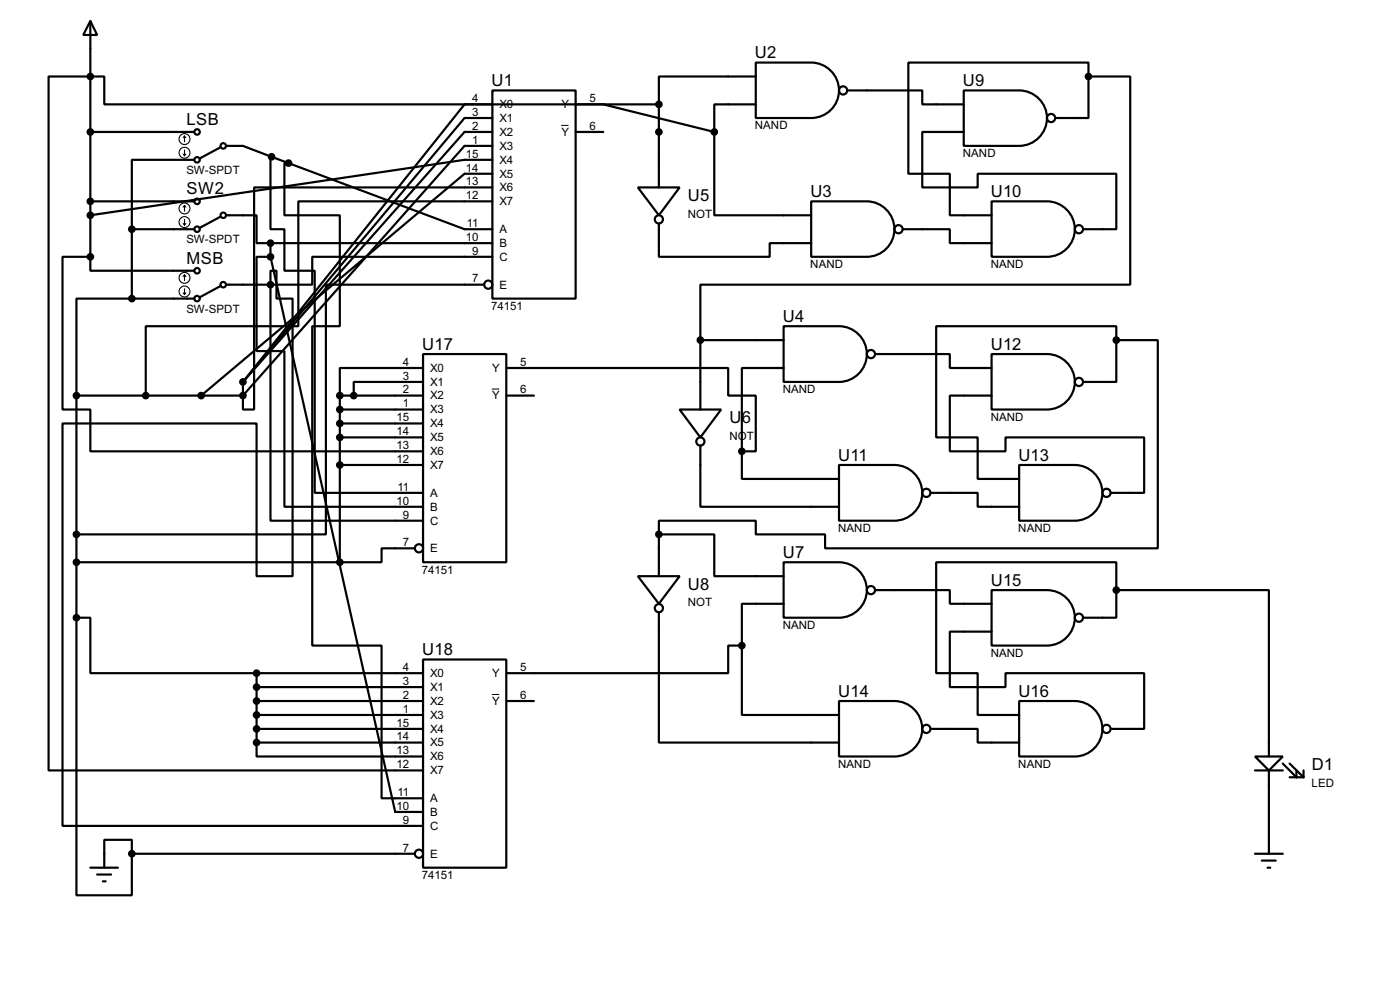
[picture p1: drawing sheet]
<svg xmlns="http://www.w3.org/2000/svg" width="256mm" height="180mm" viewBox="0 0 256 180" stroke-linecap="round" stroke-linejoin="round" font-family="sans-serif">
<g fill="none" stroke="#000" stroke-width=".4">
<path d="M16.6 3.9l1.2 2.5h-2.5zM16.6 3.9v43.1M90.2 16.6h15.3v38.1h-15.3zM90.2 19.1h-5.1l-40.6 50.8M105.5 19.1h5l20.4 5.1M120.7 19.1h-101.6v-5.1h-10.2v127h68.6M120.7 19.1v15.2M138.5 11.5h10.1a5.1 5.1 0 0 1 5.1 5 5.1 5.1 0 0 1-5.1 5.1h-10.1zM138.5 14h-17.8v5.1M138.5 19.1h-7.6v5.1M155.2 16.6h13.8v2.5h7.6M176.6 16.6h10.1a5.1 5.1 0 0 1 5.1 5 5.1 5.1 0 0 1-5.1 5.1h-10.1z"/>
<path d="M199.4 14v-2.5h-33v20.3h7.6v7.6h7.7M199.4 14v7.6h-6.1M199.4 14h7.7v38.1h-78.8v10.2M16.6 24.2h19M16.6 36.9h19M35.6 29.3h-11.4v12.7M40.4 27l-3.8 2M40.4 39.7l-3.8 2M41.5 39.4h5.5v5.1h2.6M41.5 26.7h3l5.3 2M49.8 28.7h-.2v13.3h2.5v7.6h5.6v40.6h19.8M49.8 28.7l3.1 1.2"/>
<path d="M52.9 29.9h-.8v9.5h10.2v20.3h-5.1v58.5h12.7v27.9h7.6M52.9 29.9l32.2 12.1h5.1M90.2 36.9h-35.5v22.8h-28v12.7M90.2 34.3h-43.6v40.7h-2.1v-2.6M90.2 24.2h-5.1l-40.6 45.7M90.2 29.3h-5.1l-68.5 10.1M90.2 21.6h-5.1l-40.6 48.3M90.2 26.7h-5.1l-40.6 45.7M90.2 31.8h-5.1l-48.2 40.6M105.5 24.2h5M116.9 34.3h7.6l-3.8 5.1zM130.9 24.2v15.2h17.7"/>
<path d="M148.6 36.9h10.2a5.1 5.1 0 0 1 5.1 5 5.1 5.1 0 0 1-5.1 5.1h-10.2zM176.6 24.2h-7.6v10.1h10.1v-2.5h25.4v10.2h-6.1M181.7 36.9h10.1a5.1 5.1 0 0 1 5.1 5 5.1 5.1 0 0 1-5.1 5.1h-10.1zM16.6 47v2.6h19M16.6 47h-5.1v28h5.1v7.6h60.9M24.2 54.7h-10.2v17.7M24.2 54.7h11.4M24.2 42h11.4M24.2 42v12.7M40.4 52.4l-3.8 2M41.5 52.1h8.1M49.6 52.1v43.2h27.9"/>
<path d="M49.6 47h-2.6v17.3h5.1v28.5h25.4M49.6 52.1v-2.5h1.1v5.1h2.9v50.8h-6.6v-28h-35.5v73.7h66M49.6 44.5h40.6M49.6 44.5v2.5M49.6 47l22.8 101.6h5.1M88.7 52.1h-29v45.7h-45.7M90.2 47h-33v5.1h-7.6M120.7 40.9v6.1h20.3v-2.5h7.6M143.6 59.7h10.1a5.1 5.1 0 0 1 5.1 5.1 5.1 5.1 0 0 1-5.1 5.1h-10.1zM165.4 42h8.6v2.5h7.7M14 72.4h30.5M14 72.4v40.7"/>
<path d="M44.5 69.9v2.5M62.3 72.4h15.2M62.3 72.4v30.5M62.3 75h15.2M62.3 77.5h15.2M77.5 64.8h15.3v38.1h-15.3zM77.5 67.4h-15.2v5M77.5 69.9h-12.7v2.5M92.8 67.4h40.6v5h5.1v10.2h-2.6M92.8 72.4h5M124.5 75h7.6l-3.8 5.1zM128.3 62.3h15.3"/>
<path d="M128.3 62.3v12.7M143.6 67.4h-7.7v15.2M160.3 64.8h13.7v2.6h7.7M181.7 64.8h10.1a5.1 5.1 0 0 1 5.1 5.1 5.1 5.1 0 0 1-5.1 5.1h-10.1zM181.7 72.4h-7.7v10.2h10.2v-2.5h25.4v10.1h-6.1M204.5 62.3v7.6h-6.1M204.5 62.3v-2.6h-33v20.4h7.6v7.6h7.6M204.5 62.3h7.6v38.1h-60.9v-2.6h-12.7v-2.5h-17.8v2.5M62.3 80.1h15.2M62.3 85.1h15.2M120.7 97.8h10.2v7.7h12.7M120.7 97.8v7.7"/>
<path d="M128.3 81.6v11.2h25.4M135.9 82.6v5.1h17.8M153.7 85.1h10.2a5.1 5.1 0 0 1 5.1 5.1 5.1 5.1 0 0 1-5.1 5.1h-10.2zM170.5 90.2h8.6v2.6h7.6M186.7 85.1h10.2a5.1 5.1 0 0 1 5.1 5.1 5.1 5.1 0 0 1-5.1 5.1h-10.2zM14 113.1h2.6v10.1h30.4M14 113.1v50.8h10.2v-7.6M14 102.9h48.3M76 100.4h-6.1v2.5h-7.6M116.9 105.5h7.6l-3.8 5zM120.7 112.1v23.8h33M135.9 118.2v12.7h17.8"/>
<path d="M135.9 118.2h-2.5v5h-40.6M143.6 102.9h10.1a5.1 5.1 0 0 1 5.1 5.1 5.1 5.1 0 0 1-5.1 5.1h-10.1zM143.6 110.5h-7.7v7.7M160.3 108h13.7v2.5h7.7M181.7 108h10.1a5.1 5.1 0 0 1 5.1 5.1 5.1 5.1 0 0 1-5.1 5.1h-10.1zM181.7 115.6h-7.7v10.2h10.2v-2.6h25.4v10.2h-6.1M204.5 108v5.1h-6.1M204.5 108v-5.1h-33v20.3h7.6v7.7h7.6M204.5 108h28v30.5M47 135.9v2.6h30.5M47 123.2h30.5M47 135.9h30.5"/>
<path d="M47 123.2v12.7M47 133.4h30.5M47 130.9h30.5M47 128.3h30.5M47 125.8h30.5M77.5 120.7h15.3v38.1h-15.3zM92.8 128.3h5M153.7 128.3h10.2a5.1 5.1 0 0 1 5.1 5.1 5.1 5.1 0 0 1-5.1 5.1h-10.2zM170.5 133.4h8.6v2.5h7.6M186.7 128.3h10.2a5.1 5.1 0 0 1 5.1 5.1 5.1 5.1 0 0 1-5.1 5.1h-10.2zM229.9 138.5h5.1l-2.5 2.5zM235 139.8l2.5 2.5v-1.3"/>
<path d="M236.3 139.8l2.5 2.5M16.6 158.8h5M24.2 156.3v-2.6h-5.1v5.1M24.2 156.3h51.8M229.9 156.3h5.1M229.9 141h5.1M231.2 157.5h2.5M232.2 158.8h.5M232.5 141v15.3M236.3 142.3h2.5M238.8 141v1.3M17.8 160.1h2.6"/>
<path d="M18.9 161.3h.5"/>
<circle cx="154.4" cy="16.6" r=".75"/>
<circle cx="36.1" cy="24.2" r=".5"/>
<circle cx="36.1" cy="36.9" r=".5"/>
<circle cx="36.1" cy="29.3" r=".5"/>
<circle cx="40.9" cy="39.4" r=".5"/>
<circle cx="40.9" cy="26.7" r=".5"/>
<circle cx="192.5" cy="21.6" r=".75"/>
<circle cx="36.1" cy="49.6" r=".5"/>
<circle cx="36.1" cy="42" r=".5"/>
<circle cx="36.1" cy="54.7" r=".5"/>
<circle cx="40.9" cy="52.1" r=".5"/>
<circle cx="89.4" cy="52.1" r=".75"/>
<circle cx="120.7" cy="40.2" r=".75"/>
<circle cx="164.6" cy="42" r=".75"/>
<circle cx="197.6" cy="42" r=".75"/>
<circle cx="159.5" cy="64.8" r=".75"/>
<circle cx="197.6" cy="69.9" r=".75"/>
<circle cx="128.3" cy="80.8" r=".75"/>
<circle cx="169.7" cy="90.2" r=".75"/>
<circle cx="202.7" cy="90.2" r=".75"/>
<circle cx="76.7" cy="100.4" r=".75"/>
<circle cx="120.7" cy="111.3" r=".75"/>
<circle cx="159.5" cy="108" r=".75"/>
<circle cx="197.6" cy="113.1" r=".75"/>
<circle cx="169.7" cy="133.4" r=".75"/>
<circle cx="202.7" cy="133.4" r=".75"/>
<circle cx="76.7" cy="156.3" r=".75"/>
</g>
<g fill="#000" stroke="#000" stroke-width=".4">
<circle cx="16.5" cy="14" r=".5"/>
<circle cx="120.7" cy="19.1" r=".5"/>
<circle cx="199.4" cy="14" r=".5"/>
<circle cx="16.5" cy="24.2" r=".5"/>
<circle cx="16.5" cy="39.4" r=".5"/>
<circle cx="16.5" cy="36.9" r=".5"/>
<circle cx="49.7" cy="28.7" r=".5"/>
<circle cx="52.8" cy="29.9" r=".5"/>
<circle cx="120.7" cy="24.2" r=".5"/>
<circle cx="130.8" cy="24.2" r=".5"/>
<circle cx="16.5" cy="47" r=".5"/>
<circle cx="24.1" cy="54.7" r=".5"/>
<circle cx="24.1" cy="42" r=".5"/>
<circle cx="49.5" cy="44.5" r=".5"/>
<circle cx="49.5" cy="52.1" r=".5"/>
<circle cx="49.5" cy="47" r=".5"/>
<circle cx="14" cy="72.4" r=".5"/>
<circle cx="26.7" cy="72.4" r=".5"/>
<circle cx="36.8" cy="72.4" r=".5"/>
<circle cx="44.5" cy="72.4" r=".5"/>
<circle cx="44.5" cy="69.9" r=".5"/>
<circle cx="62.2" cy="75" r=".5"/>
<circle cx="62.2" cy="77.5" r=".5"/>
<circle cx="62.2" cy="72.4" r=".5"/>
<circle cx="64.8" cy="72.4" r=".5"/>
<circle cx="128.3" cy="62.3" r=".5"/>
<circle cx="204.5" cy="62.3" r=".5"/>
<circle cx="14" cy="97.8" r=".5"/>
<circle cx="62.2" cy="80.1" r=".5"/>
<circle cx="62.2" cy="85.1" r=".5"/>
<circle cx="120.7" cy="97.8" r=".5"/>
<circle cx="135.9" cy="82.6" r=".5"/>
<circle cx="14" cy="113.1" r=".5"/>
<circle cx="14" cy="102.9" r=".5"/>
<circle cx="62.2" cy="102.9" r=".5"/>
<circle cx="135.9" cy="118.2" r=".5"/>
<circle cx="204.5" cy="108" r=".5"/>
<circle cx="47" cy="128.3" r=".5"/>
<circle cx="47" cy="133.4" r=".5"/>
<circle cx="47" cy="130.9" r=".5"/>
<circle cx="47" cy="123.2" r=".5"/>
<circle cx="47" cy="125.8" r=".5"/>
<circle cx="47" cy="135.9" r=".5"/>
<circle cx="24.1" cy="156.3" r=".5"/>
</g>
<g fill="none" stroke="#000" stroke-width=".2">
<path d="M33.6 28.2l.2 .3M33.8 24.9l.3 .3M33.8 24.9l-.2 .3M33.8 24.9v1.1M33.8 27.5v1M33.8 37.6v1.1M33.8 37.6l.3 .3M33.8 37.6l-.2 .3M34.1 28.2l-.3 .3M33.6 40.9l.2 .3M33.6 53.6l.2 .3M33.8 40.2v1"/>
<path d="M33.8 50.3v1.1M33.8 52.9v1M33.8 50.3l.3 .3M33.8 50.3l-.2 .3M34.1 40.9l-.3 .3M34.1 53.6l-.3 .3"/>
<circle cx="33.8" cy="28" r="1"/>
<circle cx="33.8" cy="38.2" r="1"/>
<circle cx="33.8" cy="25.5" r="1"/>
<circle cx="33.8" cy="40.7" r="1"/>
<circle cx="33.8" cy="50.9" r="1"/>
<circle cx="33.8" cy="53.4" r="1"/>
</g>
<path d="M102.8 23h1.4M90.1 71.2h1.4M90.1 127.1h1.4" fill="none" stroke="#000" stroke-width=".18"/>
<g font-size="3.4">
<text x="138.3" y="10.6">U2</text>
<text x="90.1" y="15.7">U1</text>
<text x="176.4" y="15.7">U9</text>
<text x="34.2" y="22.9">LSB</text>
<text x="34.2" y="35.6">SW2</text>
<text x="126" y="36.9">U5</text>
<text x="148.5" y="36">U3</text>
<text x="181.5" y="36">U10</text>
<text x="34.2" y="48.3">MSB</text>
<text x="143.4" y="58.9">U4</text>
<text x="77.4" y="64">U17</text>
<text x="181.5" y="64">U12</text>
<text x="133.7" y="77.5">U6</text>
<text x="153.6" y="84.3">U11</text>
<text x="186.6" y="84.3">U13</text>
<text x="143.4" y="102.1">U7</text>
<text x="181.5" y="107.2">U15</text>
<text x="126" y="108">U8</text>
<text x="77.4" y="119.9">U18</text>
<text x="153.6" y="127.5">U14</text>
<text x="186.6" y="127.5">U16</text>
<text x="240.3" y="141">D1</text>
</g>
<g font-size="2.4">
<text x="86.5" y="18.7">4</text>
<text x="86.5" y="21.2">3</text>
<text x="86.5" y="23.8">2</text>
<text x="91.5" y="19.8">X0</text>
<text x="91.5" y="22.3">X1</text>
<text x="102.8" y="19.8">Y</text>
<text x="108" y="18.7">5</text>
<text x="108" y="23.8">6</text>
<text x="138.3" y="23.7">NAND</text>
<text x="85.4" y="28.9">15</text>
<text x="86.5" y="26.3">1</text>
<text x="91.5" y="24.9">X2</text>
<text x="91.5" y="27.4">X3</text>
<text x="91.5" y="30">X4</text>
<text x="102.8" y="24.9">Y</text>
<text x="176.4" y="28.8">NAND</text>
<text x="34.1" y="31.9">SW-SPDT</text>
<text x="85.4" y="31.4">14</text>
<text x="85.4" y="33.9">13</text>
<text x="91.5" y="32.5">X5</text>
<text x="91.5" y="35">X6</text>
<text x="85.4" y="36.5">12</text>
<text x="85.5" y="41.6">11</text>
<text x="91.5" y="37.6">X7</text>
<text x="126" y="39.9">NOT</text>
<text x="34.1" y="44.6">SW-SPDT</text>
<text x="85.4" y="44.1">10</text>
<text x="86.5" y="46.6">9</text>
<text x="91.5" y="42.7">A</text>
<text x="91.5" y="45.2">B</text>
<text x="91.5" y="47.7">C</text>
<text x="86.5" y="51.7">7</text>
<text x="91.5" y="52.8">E</text>
<text x="148.4" y="49.1">NAND</text>
<text x="181.5" y="49.1">NAND</text>
<text x="34.1" y="57.3">SW-SPDT</text>
<text x="90" y="56.8">74151</text>
<text x="73.8" y="67">4</text>
<text x="73.8" y="69.5">3</text>
<text x="73.8" y="72">2</text>
<text x="78.8" y="68.1">X0</text>
<text x="78.8" y="70.6">X1</text>
<text x="90.1" y="68.1">Y</text>
<text x="95.3" y="67">5</text>
<text x="95.3" y="72">6</text>
<text x="143.4" y="72">NAND</text>
<text x="72.7" y="77.1">15</text>
<text x="73.8" y="74.6">1</text>
<text x="78.8" y="73.1">X2</text>
<text x="78.8" y="75.7">X3</text>
<text x="90.1" y="73.1">Y</text>
<text x="181.5" y="77.1">NAND</text>
<text x="72.7" y="79.7">14</text>
<text x="72.7" y="82.2">13</text>
<text x="78.8" y="78.2">X4</text>
<text x="78.8" y="80.8">X5</text>
<text x="78.8" y="83.3">X6</text>
<text x="133.6" y="80.4">NOT</text>
<text x="72.7" y="84.7">12</text>
<text x="72.8" y="89.8">11</text>
<text x="78.8" y="85.8">X7</text>
<text x="72.7" y="92.4">10</text>
<text x="73.8" y="94.9">9</text>
<text x="78.8" y="90.9">A</text>
<text x="78.8" y="93.5">B</text>
<text x="73.8" y="100">7</text>
<text x="78.8" y="96">C</text>
<text x="78.8" y="101.1">E</text>
<text x="153.5" y="97.4">NAND</text>
<text x="186.5" y="97.4">NAND</text>
<text x="77.3" y="105">74151</text>
<text x="126" y="111">NOT</text>
<text x="143.4" y="115.2">NAND</text>
<text x="73.8" y="122.8">4</text>
<text x="73.8" y="125.4">3</text>
<text x="78.8" y="123.9">X0</text>
<text x="90.1" y="123.9">Y</text>
<text x="95.3" y="122.8">5</text>
<text x="181.5" y="120.3">NAND</text>
<text x="73.8" y="127.9">2</text>
<text x="73.8" y="130.5">1</text>
<text x="78.8" y="126.5">X1</text>
<text x="78.8" y="129">X2</text>
<text x="78.8" y="131.6">X3</text>
<text x="90.1" y="129">Y</text>
<text x="95.3" y="127.9">6</text>
<text x="72.7" y="133">15</text>
<text x="72.7" y="135.5">14</text>
<text x="78.8" y="134.1">X4</text>
<text x="78.8" y="136.6">X5</text>
<text x="72.7" y="138.1">13</text>
<text x="72.7" y="140.6">12</text>
<text x="78.8" y="139.2">X6</text>
<text x="78.8" y="141.7">X7</text>
<text x="153.5" y="140.6">NAND</text>
<text x="186.5" y="140.6">NAND</text>
<text x="240.3" y="144">LED</text>
<text x="72.7" y="148.2">10</text>
<text x="72.8" y="145.7">11</text>
<text x="78.8" y="146.8">A</text>
<text x="78.8" y="149.3">B</text>
<text x="73.8" y="150.8">9</text>
<text x="73.8" y="155.9">7</text>
<text x="78.8" y="151.9">C</text>
<text x="77.3" y="160.9">74151</text>
<text x="78.8" y="157">E</text>
</g>
</svg>
